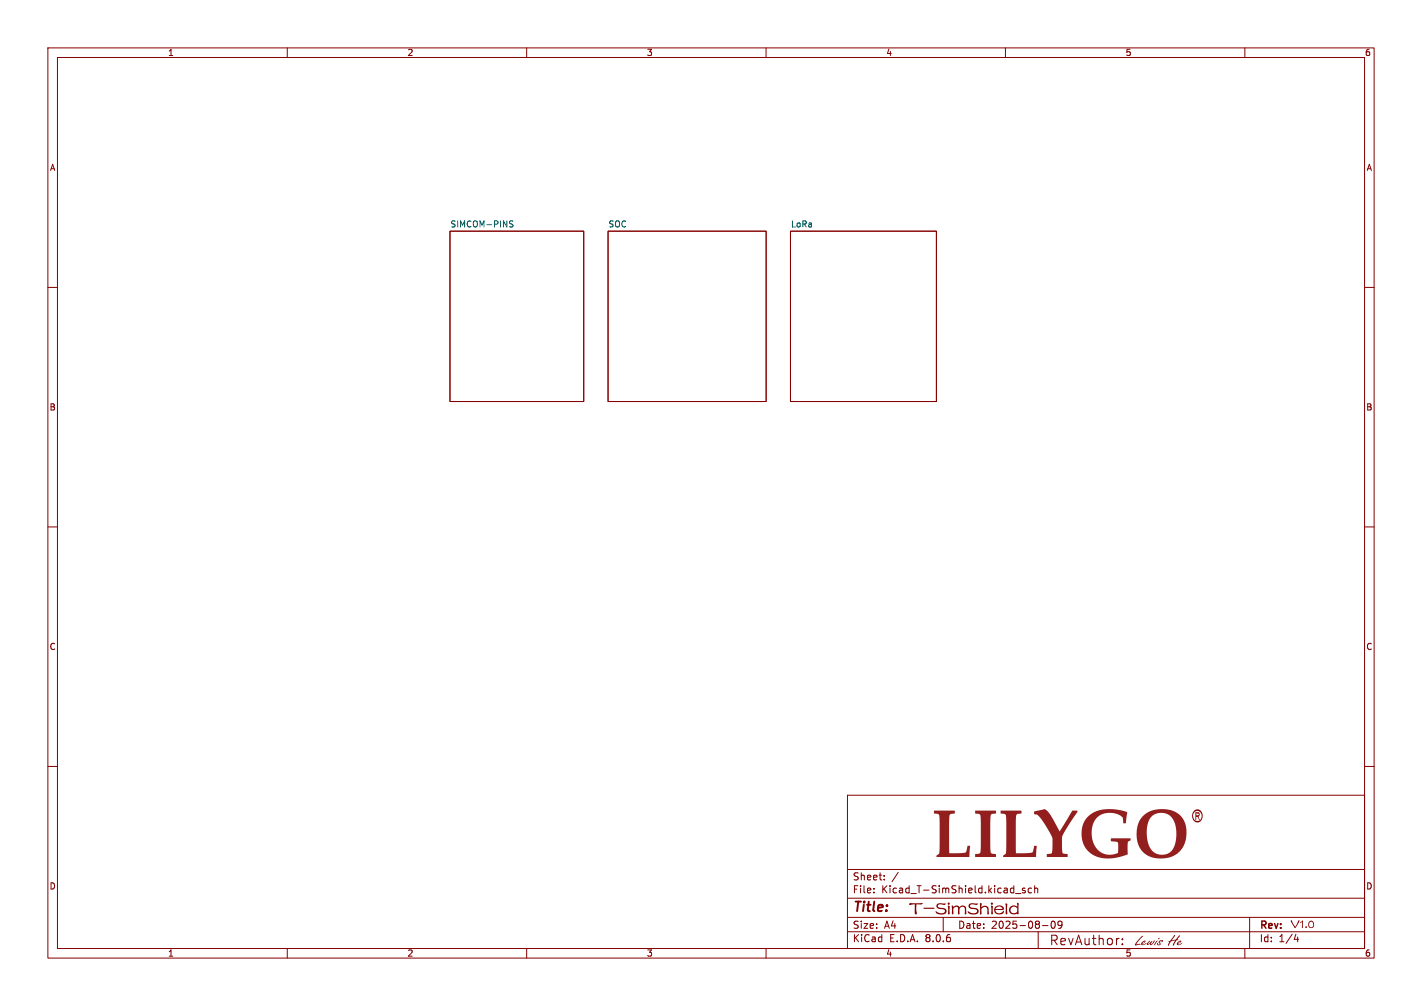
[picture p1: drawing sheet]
<svg xmlns="http://www.w3.org/2000/svg" width="297mm" height="210mm" viewBox="0 0 297 210" stroke-linecap="round" stroke-linejoin="round" font-family="sans-serif">
<g fill="none" stroke="#840000" stroke-width=".21">
<path d="M10 10h277v190h-277zM12 12h273v186h-273zM60 10v2M110 10v2M160 10v2M210 10v2M260 10v2M10 60h2M285 60h2M10 110h2M285 110h2M10 160h2"/>
<path d="M285 160h2M177 166h108v32h-108zM60 198v2M110 198v2M160 198v2M177 194.5h108M177 191.5h108M177 187.5h108M177 181.5h108M182.5 186.3v.1M182.5 185.5v.1M184.7 183.6v.1"/>
<path d="M184.7 182.8v.1M187.6 182.1l-1.3 2M197 191.5v3M210 198v2M216.8 194.5v3.6M217.7 193.2h1.2M219.7 192.4l.2-.1a.8 .8 0 0 1 .5 .7 .8 .8 0 0 1-.5 .8l-.2-.1-.2-.5zM221.8 192.9l-.3 .3h-.3l-.2-.3 .1-.5 .4-.1 .2 .1a.99 .99 0 0 1-.3 1.4h-.3M233.6 195.9h.2M234.4 197v.2M234.4 196v.2M260 198v2"/>
<path d="M261 191.5v6.5M270.7 195l-.4 1.1h.9M271 195.6v1"/>
</g>
<path d="M249.4 169.3a1.17 1.17 0 0 1 1.5 0 1.17 1.17 0 0 1 .2 1.4 1.1 1.1 0 0 1-1.3 1 1.1 1.1 0 0 1-.8-1.4h.2a.95 .95 0 0 0 1.1 1.1 .95 .95 0 0 0 .6-1.5 .89 .89 0 0 0-1-.6 .89 .89 0 0 0-.7 1h-.2v-.4z" fill="#840000"/>
<path d="M94 48.3h27.9v35.5h-27.9zM127 48.3h33v35.5h-33zM165.1 48.3h30.5v35.5h-30.5z" fill="none" stroke="#840000" stroke-width=".21"/>
<path d="M106.5 46.6l.5 .2 .1 .3-.2 .3-.5-.1M107.1 46.2h-.6" fill="none" stroke="#006464" stroke-width=".21"/>
<text font-size="13.9" fill="#840000" x="194.6" y="181.9">LILYGO</text>
<text font-size="4.2" fill="#840000" x="189.9" y="191.9">T-SimShield</text>
<g font-size="3.2" fill="#840000">
<text x="237.2" y="198.4">Lewis</text>
<text x="244" y="198.4">He</text>
</g>
<g font-size="2.8" fill="#840000">
<text x="178" y="190.9">Title:</text>
<text x="219.1" y="197.5">RevAuthor:</text>
<text x="269.5" y="194.4">V1.0</text>
</g>
<g font-size="2.1" fill="#840000">
<text x="178" y="184">Sheet:</text>
<text x="178" y="186.7">File:</text>
<text x="184.1" y="186.7">Kicad_T-SimShield.kicad_sch</text>
<text x="178" y="196.9">KiCad</text>
<text x="178" y="194.1">Size:</text>
<text x="184.7" y="194.1">A4</text>
<text x="185.7" y="196.9">E.D.A.</text>
<text x="193.3" y="196.9">8.0.6</text>
<text x="200" y="194.1">Date:</text>
<text x="207" y="194.1">2025-08-09</text>
<text x="263" y="194.3">Rev:</text>
<text x="263" y="196.9">Id:</text>
<text x="267.1" y="196.9">1/4</text>
</g>
<g font-size="1.8" fill="#840000">
<text x="35" y="11.9">1</text>
<text x="85" y="11.9">2</text>
<text x="135" y="11.9">3</text>
<text x="185" y="11.9">4</text>
<text x="235" y="11.9">5</text>
<text x="285" y="11.9">6</text>
<text x="10.3" y="35.9">A</text>
<text x="285.3" y="35.9">A</text>
<text x="10.3" y="85.9">B</text>
<text x="285.3" y="85.9">B</text>
<text x="10.3" y="135.9">C</text>
<text x="285.3" y="135.9">C</text>
<text x="10.3" y="185.9">D</text>
<text x="285.3" y="185.9">D</text>
<text x="35" y="199.9">1</text>
<text x="85" y="199.9">2</text>
<text x="135" y="199.9">3</text>
<text x="185" y="199.9">4</text>
<text x="235" y="199.9">5</text>
<text x="285" y="199.9">6</text>
</g>
<g font-size="1.8" fill="#006464">
<text x="94" y="47.5">SIMCOM-PINS</text>
<text x="127" y="47.5">SOC</text>
<text x="165.1" y="47.5">LoRa</text>
</g>
</svg>
